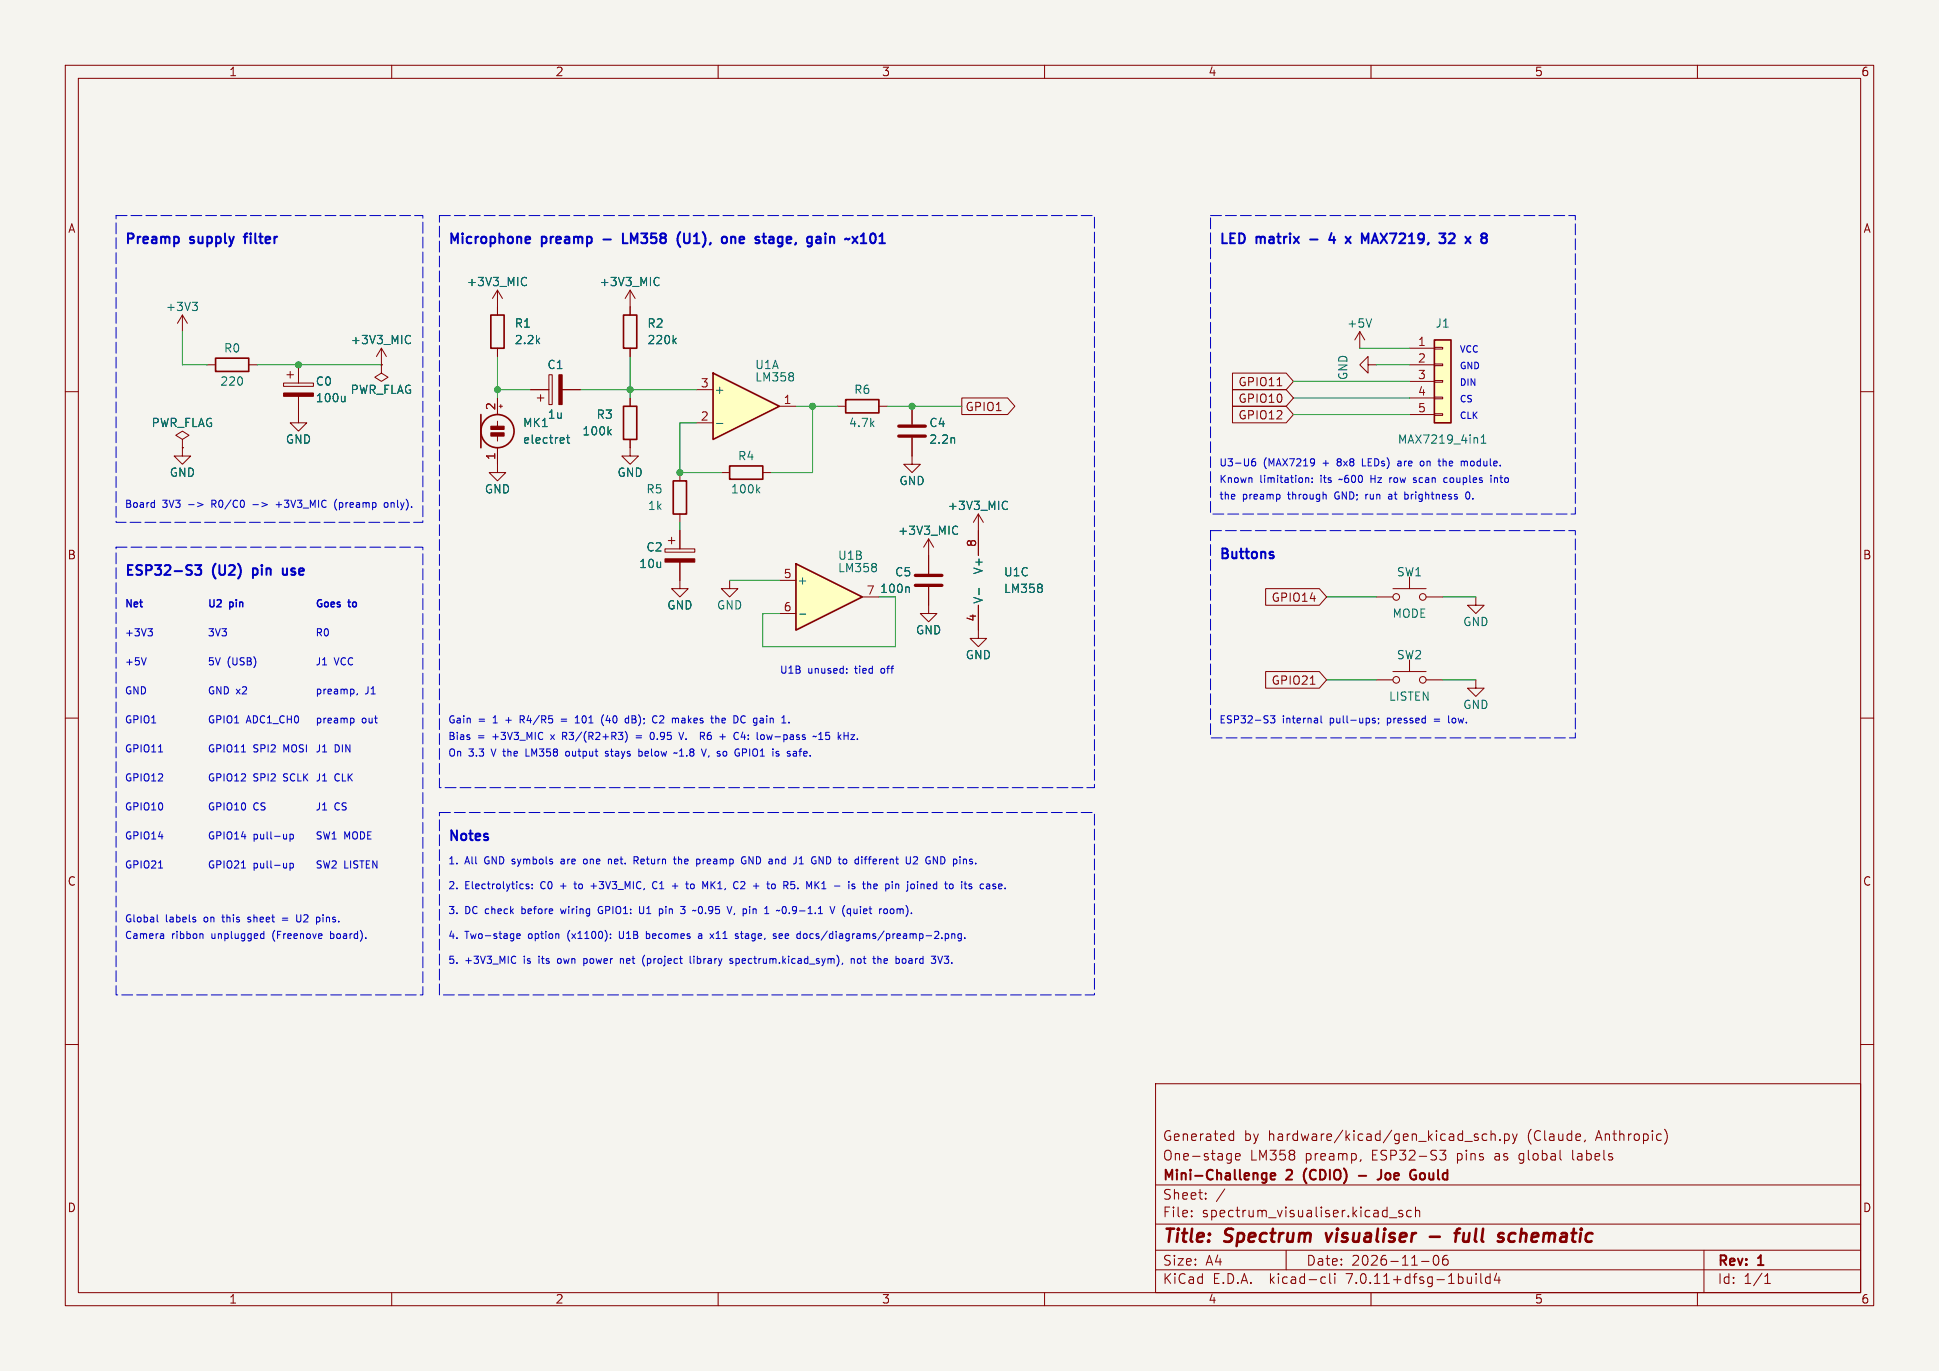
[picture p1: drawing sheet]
(kicad_sch (version 20230121) (generator eeschema)
 (paper "A4")
 (title_block
  (title "Spectrum visualiser - full schematic")
  (date "2026-11-06")
  (rev "1")
  (company "Mini-Challenge 2 (CDIO) - Joe Gould")
  (comment 1 "One-stage LM358 preamp, ESP32-S3 pins as global labels")
  (comment 2 "Generated by hardware/kicad/gen_kicad_sch.py (Claude, Anthropic)"))
 (lib_symbols
  (symbol "power:+3V3" (power) (pin_names (offset 0)) (in_bom yes) (on_board yes)
   (property "Reference" "#PWR" (at 0 -3.81 0) (effects (font (size 1.27 1.27)) hide))
   (property "Value" "+3V3" (at 0 3.556 0) (effects (font (size 1.27 1.27))))
   (property "Footprint" "" (at 0 0 0) (effects (font (size 1.27 1.27)) hide))
   (property "Datasheet" "" (at 0 0 0) (effects (font (size 1.27 1.27)) hide))
   (symbol "+3V3_0_1"
    (polyline (pts (xy -0.762 1.27) (xy 0 2.54)) (stroke (width 0) (type default)) (fill (type none)))
    (polyline (pts (xy 0 0) (xy 0 2.54)) (stroke (width 0) (type default)) (fill (type none)))
    (polyline (pts (xy 0 2.54) (xy 0.762 1.27)) (stroke (width 0) (type default)) (fill (type none))))
   (symbol "+3V3_1_1"
    (pin power_in line (at 0 0 90) (length 0) hide (name "+3V3" (effects (font (size 1.27 1.27)))) (number "1" (effects (font (size 1.27 1.27)))))))
  (symbol "Device:R" (pin_numbers hide) (pin_names (offset 0)) (in_bom yes) (on_board yes)
   (property "Reference" "R" (at 2.032 0 90) (effects (font (size 1.27 1.27))))
   (property "Value" "R" (at 0 0 90) (effects (font (size 1.27 1.27))))
   (property "Footprint" "" (at -1.778 0 90) (effects (font (size 1.27 1.27)) hide))
   (property "Datasheet" "~" (at 0 0 0) (effects (font (size 1.27 1.27)) hide))
   (symbol "R_0_1"
    (rectangle (start -1.016 -2.54) (end 1.016 2.54) (stroke (width 0.254) (type default)) (fill (type none))))
   (symbol "R_1_1"
    (pin passive line (at 0 3.81 270) (length 1.27) (name "~" (effects (font (size 1.27 1.27)))) (number "1" (effects (font (size 1.27 1.27)))))
    (pin passive line (at 0 -3.81 90) (length 1.27) (name "~" (effects (font (size 1.27 1.27)))) (number "2" (effects (font (size 1.27 1.27)))))))
  (symbol "Device:C_Polarized" (pin_numbers hide) (pin_names (offset 0.254)) (in_bom yes) (on_board yes)
   (property "Reference" "C" (at 0.635 2.54 0) (effects (font (size 1.27 1.27)) (justify left)))
   (property "Value" "C_Polarized" (at 0.635 -2.54 0) (effects (font (size 1.27 1.27)) (justify left)))
   (property "Footprint" "" (at 0.9652 -3.81 0) (effects (font (size 1.27 1.27)) hide))
   (property "Datasheet" "~" (at 0 0 0) (effects (font (size 1.27 1.27)) hide))
   (symbol "C_Polarized_0_1"
    (rectangle (start -2.286 0.508) (end 2.286 1.016) (stroke (width 0) (type default)) (fill (type none)))
    (polyline (pts (xy -1.778 2.286) (xy -0.762 2.286)) (stroke (width 0) (type default)) (fill (type none)))
    (polyline (pts (xy -1.27 2.794) (xy -1.27 1.778)) (stroke (width 0) (type default)) (fill (type none)))
    (rectangle (start 2.286 -0.508) (end -2.286 -1.016) (stroke (width 0) (type default)) (fill (type outline))))
   (symbol "C_Polarized_1_1"
    (pin passive line (at 0 3.81 270) (length 2.794) (name "~" (effects (font (size 1.27 1.27)))) (number "1" (effects (font (size 1.27 1.27)))))
    (pin passive line (at 0 -3.81 90) (length 2.794) (name "~" (effects (font (size 1.27 1.27)))) (number "2" (effects (font (size 1.27 1.27)))))))
  (symbol "spectrum:+3V3_MIC" (power) (pin_names (offset 0)) (in_bom yes) (on_board yes)
   (property "Reference" "#PWR" (at 0 -3.81 0) (effects (font (size 1.27 1.27)) hide))
   (property "Value" "+3V3_MIC" (at 0 3.556 0) (effects (font (size 1.27 1.27))))
   (property "Footprint" "" (at 0 0 0) (effects (font (size 1.27 1.27)) hide))
   (property "Datasheet" "" (at 0 0 0) (effects (font (size 1.27 1.27)) hide))
   (symbol "+3V3_MIC_0_1"
    (polyline (pts (xy -0.762 1.27) (xy 0 2.54)) (stroke (width 0) (type default)) (fill (type none)))
    (polyline (pts (xy 0 0) (xy 0 2.54)) (stroke (width 0) (type default)) (fill (type none)))
    (polyline (pts (xy 0 2.54) (xy 0.762 1.27)) (stroke (width 0) (type default)) (fill (type none))))
   (symbol "+3V3_MIC_1_1"
    (pin power_in line (at 0 0 90) (length 0) hide (name "+3V3_MIC" (effects (font (size 1.27 1.27)))) (number "1" (effects (font (size 1.27 1.27)))))))
  (symbol "power:PWR_FLAG" (power) (pin_numbers hide) (pin_names (offset 0) hide) (in_bom yes) (on_board yes)
   (property "Reference" "#FLG" (at 0 1.905 0) (effects (font (size 1.27 1.27)) hide))
   (property "Value" "PWR_FLAG" (at 0 3.81 0) (effects (font (size 1.27 1.27))))
   (property "Footprint" "" (at 0 0 0) (effects (font (size 1.27 1.27)) hide))
   (property "Datasheet" "~" (at 0 0 0) (effects (font (size 1.27 1.27)) hide))
   (symbol "PWR_FLAG_0_0"
    (pin power_out line (at 0 0 90) (length 0) (name "pwr" (effects (font (size 1.27 1.27)))) (number "1" (effects (font (size 1.27 1.27))))))
   (symbol "PWR_FLAG_0_1"
    (polyline (pts (xy 0 0) (xy 0 1.27) (xy -1.016 1.905) (xy 0 2.54) (xy 1.016 1.905) (xy 0 1.27)) (stroke (width 0) (type default)) (fill (type none)))))
  (symbol "power:GND" (power) (pin_names (offset 0)) (in_bom yes) (on_board yes)
   (property "Reference" "#PWR" (at 0 -6.35 0) (effects (font (size 1.27 1.27)) hide))
   (property "Value" "GND" (at 0 -3.81 0) (effects (font (size 1.27 1.27))))
   (property "Footprint" "" (at 0 0 0) (effects (font (size 1.27 1.27)) hide))
   (property "Datasheet" "" (at 0 0 0) (effects (font (size 1.27 1.27)) hide))
   (symbol "GND_0_1"
    (polyline (pts (xy 0 0) (xy 0 -1.27) (xy 1.27 -1.27) (xy 0 -2.54) (xy -1.27 -1.27) (xy 0 -1.27)) (stroke (width 0) (type default)) (fill (type none))))
   (symbol "GND_1_1"
    (pin power_in line (at 0 0 270) (length 0) hide (name "GND" (effects (font (size 1.27 1.27)))) (number "1" (effects (font (size 1.27 1.27)))))))
  (symbol "Device:Microphone_Condenser" (pin_names (offset 0.0254) hide) (in_bom yes) (on_board yes)
   (property "Reference" "MK" (at -3.302 1.27 0) (effects (font (size 1.27 1.27)) (justify right)))
   (property "Value" "Microphone_Condenser" (at -3.302 -0.635 0) (effects (font (size 1.27 1.27)) (justify right)))
   (property "Footprint" "" (at 0 2.54 90) (effects (font (size 1.27 1.27)) hide))
   (property "Datasheet" "~" (at 0 2.54 90) (effects (font (size 1.27 1.27)) hide))
   (symbol "Microphone_Condenser_0_1"
    (polyline (pts (xy -2.54 2.54) (xy -2.54 -2.54)) (stroke (width 0.254) (type default)) (fill (type none)))
    (polyline (pts (xy 0 -0.762) (xy 0 -1.524)) (stroke (width 0) (type default)) (fill (type none)))
    (polyline (pts (xy 0 0.762) (xy 0 1.524)) (stroke (width 0) (type default)) (fill (type none)))
    (polyline (pts (xy 0.254 3.81) (xy 0.762 3.81)) (stroke (width 0) (type default)) (fill (type none)))
    (polyline (pts (xy 0.508 4.064) (xy 0.508 3.556)) (stroke (width 0) (type default)) (fill (type none)))
    (circle (center 0 0) (radius 2.54) (stroke (width 0.254) (type default)) (fill (type none)))
    (rectangle (start 1.016 -0.254) (end -1.016 -0.762) (stroke (width 0) (type default)) (fill (type outline)))
    (rectangle (start 1.016 0.762) (end -1.016 0.254) (stroke (width 0) (type default)) (fill (type outline))))
   (symbol "Microphone_Condenser_1_1"
    (pin passive line (at 0 -5.08 90) (length 2.54) (name "-" (effects (font (size 1.27 1.27)))) (number "1" (effects (font (size 1.27 1.27)))))
    (pin passive line (at 0 5.08 270) (length 2.54) (name "+" (effects (font (size 1.27 1.27)))) (number "2" (effects (font (size 1.27 1.27)))))))
  (symbol "Amplifier_Operational:LM358" (pin_names (offset 0.127)) (in_bom yes) (on_board yes)
   (property "Reference" "U" (at 0 5.08 0) (effects (font (size 1.27 1.27)) (justify left)))
   (property "Value" "LM358" (at 0 -5.08 0) (effects (font (size 1.27 1.27)) (justify left)))
   (property "Footprint" "" (at 0 0 0) (effects (font (size 1.27 1.27)) hide))
   (property "Datasheet" "http://www.ti.com/lit/ds/symlink/lm2904-n.pdf" (at 0 0 0) (effects (font (size 1.27 1.27)) hide))
   (symbol "LM358_1_1"
    (polyline (pts (xy -5.08 5.08) (xy 5.08 0) (xy -5.08 -5.08) (xy -5.08 5.08)) (stroke (width 0.254) (type default)) (fill (type background)))
    (pin output line (at 7.62 0 180) (length 2.54) (name "~" (effects (font (size 1.27 1.27)))) (number "1" (effects (font (size 1.27 1.27)))))
    (pin input line (at -7.62 -2.54 0) (length 2.54) (name "-" (effects (font (size 1.27 1.27)))) (number "2" (effects (font (size 1.27 1.27)))))
    (pin input line (at -7.62 2.54 0) (length 2.54) (name "+" (effects (font (size 1.27 1.27)))) (number "3" (effects (font (size 1.27 1.27))))))
   (symbol "LM358_2_1"
    (polyline (pts (xy -5.08 5.08) (xy 5.08 0) (xy -5.08 -5.08) (xy -5.08 5.08)) (stroke (width 0.254) (type default)) (fill (type background)))
    (pin input line (at -7.62 2.54 0) (length 2.54) (name "+" (effects (font (size 1.27 1.27)))) (number "5" (effects (font (size 1.27 1.27)))))
    (pin input line (at -7.62 -2.54 0) (length 2.54) (name "-" (effects (font (size 1.27 1.27)))) (number "6" (effects (font (size 1.27 1.27)))))
    (pin output line (at 7.62 0 180) (length 2.54) (name "~" (effects (font (size 1.27 1.27)))) (number "7" (effects (font (size 1.27 1.27))))))
   (symbol "LM358_3_1"
    (pin power_in line (at -2.54 -7.62 90) (length 3.81) (name "V-" (effects (font (size 1.27 1.27)))) (number "4" (effects (font (size 1.27 1.27)))))
    (pin power_in line (at -2.54 7.62 270) (length 3.81) (name "V+" (effects (font (size 1.27 1.27)))) (number "8" (effects (font (size 1.27 1.27)))))))
  (symbol "Device:C" (pin_numbers hide) (pin_names (offset 0.254)) (in_bom yes) (on_board yes)
   (property "Reference" "C" (at 0.635 2.54 0) (effects (font (size 1.27 1.27)) (justify left)))
   (property "Value" "C" (at 0.635 -2.54 0) (effects (font (size 1.27 1.27)) (justify left)))
   (property "Footprint" "" (at 0.9652 -3.81 0) (effects (font (size 1.27 1.27)) hide))
   (property "Datasheet" "~" (at 0 0 0) (effects (font (size 1.27 1.27)) hide))
   (symbol "C_0_1"
    (polyline (pts (xy -2.032 -0.762) (xy 2.032 -0.762)) (stroke (width 0.508) (type default)) (fill (type none)))
    (polyline (pts (xy -2.032 0.762) (xy 2.032 0.762)) (stroke (width 0.508) (type default)) (fill (type none))))
   (symbol "C_1_1"
    (pin passive line (at 0 3.81 270) (length 2.794) (name "~" (effects (font (size 1.27 1.27)))) (number "1" (effects (font (size 1.27 1.27)))))
    (pin passive line (at 0 -3.81 90) (length 2.794) (name "~" (effects (font (size 1.27 1.27)))) (number "2" (effects (font (size 1.27 1.27)))))))
  (symbol "Connector_Generic:Conn_01x05" (pin_names (offset 1.016) hide) (in_bom yes) (on_board yes)
   (property "Reference" "J" (at 0 7.62 0) (effects (font (size 1.27 1.27))))
   (property "Value" "Conn_01x05" (at 0 -7.62 0) (effects (font (size 1.27 1.27))))
   (property "Footprint" "" (at 0 0 0) (effects (font (size 1.27 1.27)) hide))
   (property "Datasheet" "~" (at 0 0 0) (effects (font (size 1.27 1.27)) hide))
   (symbol "Conn_01x05_1_1"
    (rectangle (start -1.27 -4.953) (end 0 -5.207) (stroke (width 0.1524) (type default)) (fill (type none)))
    (rectangle (start -1.27 -2.413) (end 0 -2.667) (stroke (width 0.1524) (type default)) (fill (type none)))
    (rectangle (start -1.27 0.127) (end 0 -0.127) (stroke (width 0.1524) (type default)) (fill (type none)))
    (rectangle (start -1.27 2.667) (end 0 2.413) (stroke (width 0.1524) (type default)) (fill (type none)))
    (rectangle (start -1.27 5.207) (end 0 4.953) (stroke (width 0.1524) (type default)) (fill (type none)))
    (rectangle (start -1.27 6.35) (end 1.27 -6.35) (stroke (width 0.254) (type default)) (fill (type background)))
    (pin passive line (at -5.08 5.08 0) (length 3.81) (name "Pin_1" (effects (font (size 1.27 1.27)))) (number "1" (effects (font (size 1.27 1.27)))))
    (pin passive line (at -5.08 2.54 0) (length 3.81) (name "Pin_2" (effects (font (size 1.27 1.27)))) (number "2" (effects (font (size 1.27 1.27)))))
    (pin passive line (at -5.08 0 0) (length 3.81) (name "Pin_3" (effects (font (size 1.27 1.27)))) (number "3" (effects (font (size 1.27 1.27)))))
    (pin passive line (at -5.08 -2.54 0) (length 3.81) (name "Pin_4" (effects (font (size 1.27 1.27)))) (number "4" (effects (font (size 1.27 1.27)))))
    (pin passive line (at -5.08 -5.08 0) (length 3.81) (name "Pin_5" (effects (font (size 1.27 1.27)))) (number "5" (effects (font (size 1.27 1.27)))))))
  (symbol "power:+5V" (power) (pin_names (offset 0)) (in_bom yes) (on_board yes)
   (property "Reference" "#PWR" (at 0 -3.81 0) (effects (font (size 1.27 1.27)) hide))
   (property "Value" "+5V" (at 0 3.556 0) (effects (font (size 1.27 1.27))))
   (property "Footprint" "" (at 0 0 0) (effects (font (size 1.27 1.27)) hide))
   (property "Datasheet" "" (at 0 0 0) (effects (font (size 1.27 1.27)) hide))
   (symbol "+5V_0_1"
    (polyline (pts (xy -0.762 1.27) (xy 0 2.54)) (stroke (width 0) (type default)) (fill (type none)))
    (polyline (pts (xy 0 0) (xy 0 2.54)) (stroke (width 0) (type default)) (fill (type none)))
    (polyline (pts (xy 0 2.54) (xy 0.762 1.27)) (stroke (width 0) (type default)) (fill (type none))))
   (symbol "+5V_1_1"
    (pin power_in line (at 0 0 90) (length 0) hide (name "+5V" (effects (font (size 1.27 1.27)))) (number "1" (effects (font (size 1.27 1.27)))))))
  (symbol "Switch:SW_Push" (pin_numbers hide) (pin_names (offset 1.016) hide) (in_bom yes) (on_board yes)
   (property "Reference" "SW" (at 1.27 2.54 0) (effects (font (size 1.27 1.27)) (justify left)))
   (property "Value" "SW_Push" (at 0 -1.524 0) (effects (font (size 1.27 1.27))))
   (property "Footprint" "" (at 0 5.08 0) (effects (font (size 1.27 1.27)) hide))
   (property "Datasheet" "~" (at 0 5.08 0) (effects (font (size 1.27 1.27)) hide))
   (symbol "SW_Push_0_1"
    (circle (center -2.032 0) (radius 0.508) (stroke (width 0) (type default)) (fill (type none)))
    (polyline (pts (xy 0 1.27) (xy 0 3.048)) (stroke (width 0) (type default)) (fill (type none)))
    (polyline (pts (xy 2.54 1.27) (xy -2.54 1.27)) (stroke (width 0) (type default)) (fill (type none)))
    (circle (center 2.032 0) (radius 0.508) (stroke (width 0) (type default)) (fill (type none)))
    (pin passive line (at -5.08 0 0) (length 2.54) (name "1" (effects (font (size 1.27 1.27)))) (number "1" (effects (font (size 1.27 1.27)))))
    (pin passive line (at 5.08 0 180) (length 2.54) (name "2" (effects (font (size 1.27 1.27)))) (number "2" (effects (font (size 1.27 1.27))))))))
 (junction (at 45.72 55.88) (diameter 0) (color 0 0 0 0))
 (junction (at 76.2 59.69) (diameter 0) (color 0 0 0 0))
 (junction (at 96.52 59.69) (diameter 0) (color 0 0 0 0))
 (junction (at 104.14 72.39) (diameter 0) (color 0 0 0 0))
 (junction (at 124.46 62.23) (diameter 0) (color 0 0 0 0))
 (junction (at 139.7 62.23) (diameter 0) (color 0 0 0 0))
 (wire (pts (xy 27.94 50.8) (xy 27.94 55.88)) (stroke (width 0) (type default)))
 (wire (pts (xy 27.94 55.88) (xy 31.75 55.88)) (stroke (width 0) (type default)))
 (wire (pts (xy 39.37 55.88) (xy 45.72 55.88)) (stroke (width 0) (type default)))
 (wire (pts (xy 45.72 55.88) (xy 58.42 55.88)) (stroke (width 0) (type default)))
 (wire (pts (xy 76.2 54.61) (xy 76.2 59.69)) (stroke (width 0) (type default)))
 (wire (pts (xy 76.2 59.69) (xy 76.2 60.96)) (stroke (width 0) (type default)))
 (wire (pts (xy 76.2 59.69) (xy 81.28 59.69)) (stroke (width 0) (type default)))
 (wire (pts (xy 96.52 54.61) (xy 96.52 59.69)) (stroke (width 0) (type default)))
 (wire (pts (xy 96.52 59.69) (xy 96.52 60.96)) (stroke (width 0) (type default)))
 (wire (pts (xy 88.9 59.69) (xy 96.52 59.69)) (stroke (width 0) (type default)))
 (wire (pts (xy 96.52 59.69) (xy 106.68 59.69)) (stroke (width 0) (type default)))
 (wire (pts (xy 106.68 64.77) (xy 104.14 64.77)) (stroke (width 0) (type default)))
 (wire (pts (xy 104.14 64.77) (xy 104.14 72.39)) (stroke (width 0) (type default)))
 (wire (pts (xy 104.14 72.39) (xy 110.49 72.39)) (stroke (width 0) (type default)))
 (wire (pts (xy 118.11 72.39) (xy 124.46 72.39)) (stroke (width 0) (type default)))
 (wire (pts (xy 124.46 72.39) (xy 124.46 62.23)) (stroke (width 0) (type default)))
 (wire (pts (xy 121.92 62.23) (xy 124.46 62.23)) (stroke (width 0) (type default)))
 (wire (pts (xy 104.14 80.01) (xy 104.14 81.28)) (stroke (width 0) (type default)))
 (wire (pts (xy 124.46 62.23) (xy 128.27 62.23)) (stroke (width 0) (type default)))
 (wire (pts (xy 135.89 62.23) (xy 139.7 62.23)) (stroke (width 0) (type default)))
 (wire (pts (xy 139.7 62.23) (xy 147.32 62.23)) (stroke (width 0) (type default)))
 (wire (pts (xy 119.38 88.9) (xy 111.76 88.9)) (stroke (width 0) (type default)))
 (wire (pts (xy 119.38 93.98) (xy 116.84 93.98)) (stroke (width 0) (type default)))
 (wire (pts (xy 116.84 93.98) (xy 116.84 99.06)) (stroke (width 0) (type default)))
 (wire (pts (xy 116.84 99.06) (xy 137.16 99.06)) (stroke (width 0) (type default)))
 (wire (pts (xy 137.16 99.06) (xy 137.16 91.44)) (stroke (width 0) (type default)))
 (wire (pts (xy 137.16 91.44) (xy 134.62 91.44)) (stroke (width 0) (type default)))
 (wire (pts (xy 215.9 53.34) (xy 208.28 53.34)) (stroke (width 0) (type default)))
 (wire (pts (xy 215.9 55.88) (xy 210.82 55.88)) (stroke (width 0) (type default)))
 (wire (pts (xy 215.9 58.42) (xy 198.12 58.42)) (stroke (width 0) (type default)))
 (wire (pts (xy 215.9 60.96) (xy 198.12 60.96)) (stroke (width 0) (type default)))
 (wire (pts (xy 215.9 63.5) (xy 198.12 63.5)) (stroke (width 0) (type default)))
 (wire (pts (xy 203.2 91.44) (xy 210.82 91.44)) (stroke (width 0) (type default)))
 (wire (pts (xy 220.98 91.44) (xy 226.06 91.44)) (stroke (width 0) (type default)))
 (wire (pts (xy 203.2 104.14) (xy 210.82 104.14)) (stroke (width 0) (type default)))
 (wire (pts (xy 220.98 104.14) (xy 226.06 104.14)) (stroke (width 0) (type default)))
 (rectangle (start 17.78 33.02) (end 64.77 80.01) (stroke (width 0) (type dash)) (fill (type none)))
 (rectangle (start 67.31 33.02) (end 167.64 120.65) (stroke (width 0) (type dash)) (fill (type none)))
 (rectangle (start 185.42 33.02) (end 241.3 78.74) (stroke (width 0) (type dash)) (fill (type none)))
 (rectangle (start 185.42 81.28) (end 241.3 113.03) (stroke (width 0) (type dash)) (fill (type none)))
 (rectangle (start 17.78 83.82) (end 64.77 152.4) (stroke (width 0) (type dash)) (fill (type none)))
 (rectangle (start 67.31 124.46) (end 167.64 152.4) (stroke (width 0) (type dash)) (fill (type none)))
 (text "VCC" (at 223.52 53.74 0) (effects (font (size 1.0 1.0)) (justify left)))
 (text "GND" (at 223.52 56.28 0) (effects (font (size 1.0 1.0)) (justify left)))
 (text "DIN" (at 223.52 58.82 0) (effects (font (size 1.0 1.0)) (justify left)))
 (text "CS" (at 223.52 61.36 0) (effects (font (size 1.0 1.0)) (justify left)))
 (text "CLK" (at 223.52 63.9 0) (effects (font (size 1.0 1.0)) (justify left)))
 (text "Preamp supply filter" (at 19.05 36.83 0) (effects (font (size 1.5 1.5) bold) (justify left)))
 (text "Board 3V3 -> R0/C0 -> +3V3_MIC (preamp only)." (at 19.05 77.47 0) (effects (font (size 1.1 1.1)) (justify left)))
 (text "Microphone preamp - LM358 (U1), one stage, gain ~x101" (at 68.58 36.83 0) (effects (font (size 1.5 1.5) bold) (justify left)))
 (text "Gain = 1 + R4/R5 = 101 (40 dB); C2 makes the DC gain 1." (at 68.58 110.49 0) (effects (font (size 1.1 1.1)) (justify left)))
 (text "Bias = +3V3_MIC x R3/(R2+R3) = 0.95 V.  R6 + C4: low-pass ~15 kHz." (at 68.58 113.03 0) (effects (font (size 1.1 1.1)) (justify left)))
 (text "On 3.3 V the LM358 output stays below ~1.8 V, so GPIO1 is safe." (at 68.58 115.57 0) (effects (font (size 1.1 1.1)) (justify left)))
 (text "U1B unused: tied off" (at 119.38 102.87 0) (effects (font (size 1.1 1.1)) (justify left)))
 (text "LED matrix - 4 x MAX7219, 32 x 8" (at 186.69 36.83 0) (effects (font (size 1.5 1.5) bold) (justify left)))
 (text "U3-U6 (MAX7219 + 8x8 LEDs) are on the module." (at 186.69 71.12 0) (effects (font (size 1.1 1.1)) (justify left)))
 (text "Known limitation: its ~600 Hz row scan couples into" (at 186.69 73.66 0) (effects (font (size 1.1 1.1)) (justify left)))
 (text "the preamp through GND; run at brightness 0." (at 186.69 76.2 0) (effects (font (size 1.1 1.1)) (justify left)))
 (text "Buttons" (at 186.69 85.09 0) (effects (font (size 1.5 1.5) bold) (justify left)))
 (text "ESP32-S3 internal pull-ups; pressed = low." (at 186.69 110.49 0) (effects (font (size 1.1 1.1)) (justify left)))
 (text "ESP32-S3 (U2) pin use" (at 19.05 87.63 0) (effects (font (size 1.5 1.5) bold) (justify left)))
 (text "Net" (at 19.05 92.71 0) (effects (font (size 1.1 1.1) bold) (justify left)))
 (text "U2 pin" (at 31.75 92.71 0) (effects (font (size 1.1 1.1) bold) (justify left)))
 (text "Goes to" (at 48.26 92.71 0) (effects (font (size 1.1 1.1) bold) (justify left)))
 (text "+3V3" (at 19.05 97.155 0) (effects (font (size 1.1 1.1)) (justify left)))
 (text "3V3" (at 31.75 97.155 0) (effects (font (size 1.1 1.1)) (justify left)))
 (text "R0" (at 48.26 97.155 0) (effects (font (size 1.1 1.1)) (justify left)))
 (text "+5V" (at 19.05 101.6 0) (effects (font (size 1.1 1.1)) (justify left)))
 (text "5V (USB)" (at 31.75 101.6 0) (effects (font (size 1.1 1.1)) (justify left)))
 (text "J1 VCC" (at 48.26 101.6 0) (effects (font (size 1.1 1.1)) (justify left)))
 (text "GND" (at 19.05 106.04499999999999 0) (effects (font (size 1.1 1.1)) (justify left)))
 (text "GND x2" (at 31.75 106.04499999999999 0) (effects (font (size 1.1 1.1)) (justify left)))
 (text "preamp, J1" (at 48.26 106.04499999999999 0) (effects (font (size 1.1 1.1)) (justify left)))
 (text "GPIO1" (at 19.05 110.49 0) (effects (font (size 1.1 1.1)) (justify left)))
 (text "GPIO1 ADC1_CH0" (at 31.75 110.49 0) (effects (font (size 1.1 1.1)) (justify left)))
 (text "preamp out" (at 48.26 110.49 0) (effects (font (size 1.1 1.1)) (justify left)))
 (text "GPIO11" (at 19.05 114.935 0) (effects (font (size 1.1 1.1)) (justify left)))
 (text "GPIO11 SPI2 MOSI" (at 31.75 114.935 0) (effects (font (size 1.1 1.1)) (justify left)))
 (text "J1 DIN" (at 48.26 114.935 0) (effects (font (size 1.1 1.1)) (justify left)))
 (text "GPIO12" (at 19.05 119.38 0) (effects (font (size 1.1 1.1)) (justify left)))
 (text "GPIO12 SPI2 SCLK" (at 31.75 119.38 0) (effects (font (size 1.1 1.1)) (justify left)))
 (text "J1 CLK" (at 48.26 119.38 0) (effects (font (size 1.1 1.1)) (justify left)))
 (text "GPIO10" (at 19.05 123.82499999999999 0) (effects (font (size 1.1 1.1)) (justify left)))
 (text "GPIO10 CS" (at 31.75 123.82499999999999 0) (effects (font (size 1.1 1.1)) (justify left)))
 (text "J1 CS" (at 48.26 123.82499999999999 0) (effects (font (size 1.1 1.1)) (justify left)))
 (text "GPIO14" (at 19.05 128.26999999999998 0) (effects (font (size 1.1 1.1)) (justify left)))
 (text "GPIO14 pull-up" (at 31.75 128.26999999999998 0) (effects (font (size 1.1 1.1)) (justify left)))
 (text "SW1 MODE" (at 48.26 128.26999999999998 0) (effects (font (size 1.1 1.1)) (justify left)))
 (text "GPIO21" (at 19.05 132.715 0) (effects (font (size 1.1 1.1)) (justify left)))
 (text "GPIO21 pull-up" (at 31.75 132.715 0) (effects (font (size 1.1 1.1)) (justify left)))
 (text "SW2 LISTEN" (at 48.26 132.715 0) (effects (font (size 1.1 1.1)) (justify left)))
 (text "Global labels on this sheet = U2 pins." (at 19.05 140.97 0) (effects (font (size 1.1 1.1)) (justify left)))
 (text "Camera ribbon unplugged (Freenove board)." (at 19.05 143.51 0) (effects (font (size 1.1 1.1)) (justify left)))
 (text "Notes" (at 68.58 128.27 0) (effects (font (size 1.5 1.5) bold) (justify left)))
 (text "1. All GND symbols are one net. Return the preamp GND and J1 GND to different U2 GND pins." (at 68.58 132.08 0) (effects (font (size 1.1 1.1)) (justify left)))
 (text "2. Electrolytics: C0 + to +3V3_MIC, C1 + to MK1, C2 + to R5. MK1 - is the pin joined to its case." (at 68.58 135.89000000000001 0) (effects (font (size 1.1 1.1)) (justify left)))
 (text "3. DC check before wiring GPIO1: U1 pin 3 ~0.95 V, pin 1 ~0.9-1.1 V (quiet room)." (at 68.58 139.70000000000002 0) (effects (font (size 1.1 1.1)) (justify left)))
 (text "4. Two-stage option (x1100): U1B becomes a x11 stage, see docs/diagrams/preamp-2.png." (at 68.58 143.51000000000002 0) (effects (font (size 1.1 1.1)) (justify left)))
 (text "5. +3V3_MIC is its own power net (project library spectrum.kicad_sym), not the board 3V3." (at 68.58 147.32000000000002 0) (effects (font (size 1.1 1.1)) (justify left)))
 (global_label "GPIO1" (shape output) (at 147.32 62.23 0) (fields_autoplaced) (effects (font (size 1.27 1.27)) (justify left))
  (property "Intersheetrefs" "${INTERSHEET_REFS}" (at 147.32 62.23 0) (effects (font (size 1.27 1.27)) (justify left) hide)))
 (global_label "GPIO11" (shape input) (at 198.12 58.42 180) (fields_autoplaced) (effects (font (size 1.27 1.27)) (justify right))
  (property "Intersheetrefs" "${INTERSHEET_REFS}" (at 198.12 58.42 0) (effects (font (size 1.27 1.27)) (justify right) hide)))
 (global_label "GPIO10" (shape input) (at 198.12 60.96 180) (fields_autoplaced) (effects (font (size 1.27 1.27)) (justify right))
  (property "Intersheetrefs" "${INTERSHEET_REFS}" (at 198.12 60.96 0) (effects (font (size 1.27 1.27)) (justify right) hide)))
 (global_label "GPIO12" (shape input) (at 198.12 63.5 180) (fields_autoplaced) (effects (font (size 1.27 1.27)) (justify right))
  (property "Intersheetrefs" "${INTERSHEET_REFS}" (at 198.12 63.5 0) (effects (font (size 1.27 1.27)) (justify right) hide)))
 (global_label "GPIO14" (shape input) (at 203.2 91.44 180) (fields_autoplaced) (effects (font (size 1.27 1.27)) (justify right))
  (property "Intersheetrefs" "${INTERSHEET_REFS}" (at 203.2 91.44 0) (effects (font (size 1.27 1.27)) (justify right) hide)))
 (global_label "GPIO21" (shape input) (at 203.2 104.14 180) (fields_autoplaced) (effects (font (size 1.27 1.27)) (justify right))
  (property "Intersheetrefs" "${INTERSHEET_REFS}" (at 203.2 104.14 0) (effects (font (size 1.27 1.27)) (justify right) hide)))
 (symbol (lib_id "power:+3V3") (at 27.94 50.8 0) (unit 1) (in_bom no) (on_board no) (dnp no)
  (property "Reference" "#PWR01" (at 27.94 57.15 0) (effects (font (size 1.27 1.27)) hide))
  (property "Value" "+3V3" (at 27.94 46.99 0) (effects (font (size 1.27 1.27))))
  (property "Footprint" "" (at 27.94 50.8 0) (effects (font (size 1.27 1.27)) hide))
  (property "Datasheet" "~" (at 27.94 50.8 0) (effects (font (size 1.27 1.27)) hide)) (pin "1"))
 (symbol (lib_id "Device:R") (at 35.56 55.88 90) (unit 1) (in_bom yes) (on_board yes) (dnp no)
  (property "Reference" "R0" (at 35.56 53.34 90) (effects (font (size 1.27 1.27))))
  (property "Value" "220" (at 35.56 58.42 90) (effects (font (size 1.27 1.27))))
  (property "Footprint" "" (at 35.56 55.88 0) (effects (font (size 1.27 1.27)) hide))
  (property "Datasheet" "~" (at 35.56 55.88 0) (effects (font (size 1.27 1.27)) hide)) (pin "1") (pin "2"))
 (symbol (lib_id "Device:C_Polarized") (at 45.72 59.69 0) (unit 1) (in_bom yes) (on_board yes) (dnp no)
  (property "Reference" "C0" (at 48.26 58.42 0) (effects (font (size 1.27 1.27)) (justify left)))
  (property "Value" "100u" (at 48.26 60.96 0) (effects (font (size 1.27 1.27)) (justify left)))
  (property "Footprint" "" (at 45.72 59.69 0) (effects (font (size 1.27 1.27)) hide))
  (property "Datasheet" "~" (at 45.72 59.69 0) (effects (font (size 1.27 1.27)) hide)) (pin "1") (pin "2"))
 (symbol (lib_id "spectrum:+3V3_MIC") (at 58.42 55.88 0) (unit 1) (in_bom no) (on_board no) (dnp no)
  (property "Reference" "#PWR02" (at 58.42 62.23 0) (effects (font (size 1.27 1.27)) hide))
  (property "Value" "+3V3_MIC" (at 58.42 52.07 0) (effects (font (size 1.27 1.27))))
  (property "Footprint" "" (at 58.42 55.88 0) (effects (font (size 1.27 1.27)) hide))
  (property "Datasheet" "~" (at 58.42 55.88 0) (effects (font (size 1.27 1.27)) hide)) (pin "1"))
 (symbol (lib_id "power:PWR_FLAG") (at 58.42 55.88 180) (unit 1) (in_bom no) (on_board no) (dnp no)
  (property "Reference" "#FLG03" (at 58.42 62.23 0) (effects (font (size 1.27 1.27)) hide))
  (property "Value" "PWR_FLAG" (at 58.42 59.69 0) (effects (font (size 1.27 1.27))))
  (property "Footprint" "" (at 58.42 55.88 0) (effects (font (size 1.27 1.27)) hide))
  (property "Datasheet" "~" (at 58.42 55.88 0) (effects (font (size 1.27 1.27)) hide)) (pin "1"))
 (symbol (lib_id "power:GND") (at 45.72 63.5 0) (unit 1) (in_bom no) (on_board no) (dnp no)
  (property "Reference" "#PWR04" (at 45.72 69.85 0) (effects (font (size 1.27 1.27)) hide))
  (property "Value" "GND" (at 45.72 67.31 0) (effects (font (size 1.27 1.27))))
  (property "Footprint" "" (at 45.72 63.5 0) (effects (font (size 1.27 1.27)) hide))
  (property "Datasheet" "~" (at 45.72 63.5 0) (effects (font (size 1.27 1.27)) hide)) (pin "1"))
 (symbol (lib_id "power:GND") (at 27.94 68.58 0) (unit 1) (in_bom no) (on_board no) (dnp no)
  (property "Reference" "#PWR05" (at 27.94 74.93 0) (effects (font (size 1.27 1.27)) hide))
  (property "Value" "GND" (at 27.94 72.39 0) (effects (font (size 1.27 1.27))))
  (property "Footprint" "" (at 27.94 68.58 0) (effects (font (size 1.27 1.27)) hide))
  (property "Datasheet" "~" (at 27.94 68.58 0) (effects (font (size 1.27 1.27)) hide)) (pin "1"))
 (symbol (lib_id "power:PWR_FLAG") (at 27.94 68.58 0) (unit 1) (in_bom no) (on_board no) (dnp no)
  (property "Reference" "#FLG06" (at 27.94 74.93 0) (effects (font (size 1.27 1.27)) hide))
  (property "Value" "PWR_FLAG" (at 27.94 64.77 0) (effects (font (size 1.27 1.27))))
  (property "Footprint" "" (at 27.94 68.58 0) (effects (font (size 1.27 1.27)) hide))
  (property "Datasheet" "~" (at 27.94 68.58 0) (effects (font (size 1.27 1.27)) hide)) (pin "1"))
 (symbol (lib_id "Device:R") (at 76.2 50.8 0) (unit 1) (in_bom yes) (on_board yes) (dnp no)
  (property "Reference" "R1" (at 78.74 49.53 0) (effects (font (size 1.27 1.27)) (justify left)))
  (property "Value" "2.2k" (at 78.74 52.07 0) (effects (font (size 1.27 1.27)) (justify left)))
  (property "Footprint" "" (at 76.2 50.8 0) (effects (font (size 1.27 1.27)) hide))
  (property "Datasheet" "~" (at 76.2 50.8 0) (effects (font (size 1.27 1.27)) hide)) (pin "1") (pin "2"))
 (symbol (lib_id "spectrum:+3V3_MIC") (at 76.2 46.99 0) (unit 1) (in_bom no) (on_board no) (dnp no)
  (property "Reference" "#PWR07" (at 76.2 53.34 0) (effects (font (size 1.27 1.27)) hide))
  (property "Value" "+3V3_MIC" (at 76.2 43.18 0) (effects (font (size 1.27 1.27))))
  (property "Footprint" "" (at 76.2 46.99 0) (effects (font (size 1.27 1.27)) hide))
  (property "Datasheet" "~" (at 76.2 46.99 0) (effects (font (size 1.27 1.27)) hide)) (pin "1"))
 (symbol (lib_id "Device:Microphone_Condenser") (at 76.2 66.04 0) (unit 1) (in_bom yes) (on_board yes) (dnp no)
  (property "Reference" "MK1" (at 80.01 64.77 0) (effects (font (size 1.27 1.27)) (justify left)))
  (property "Value" "electret" (at 80.01 67.31 0) (effects (font (size 1.27 1.27)) (justify left)))
  (property "Footprint" "" (at 76.2 66.04 0) (effects (font (size 1.27 1.27)) hide))
  (property "Datasheet" "~" (at 76.2 66.04 0) (effects (font (size 1.27 1.27)) hide)) (pin "1") (pin "2"))
 (symbol (lib_id "power:GND") (at 76.2 71.12 0) (unit 1) (in_bom no) (on_board no) (dnp no)
  (property "Reference" "#PWR08" (at 76.2 77.47 0) (effects (font (size 1.27 1.27)) hide))
  (property "Value" "GND" (at 76.2 74.93 0) (effects (font (size 1.27 1.27))))
  (property "Footprint" "" (at 76.2 71.12 0) (effects (font (size 1.27 1.27)) hide))
  (property "Datasheet" "~" (at 76.2 71.12 0) (effects (font (size 1.27 1.27)) hide)) (pin "1"))
 (symbol (lib_id "Device:C_Polarized") (at 85.09 59.69 90) (unit 1) (in_bom yes) (on_board yes) (dnp no)
  (property "Reference" "C1" (at 85.09 55.88 90) (effects (font (size 1.27 1.27))))
  (property "Value" "1u" (at 85.09 63.5 90) (effects (font (size 1.27 1.27))))
  (property "Footprint" "" (at 85.09 59.69 0) (effects (font (size 1.27 1.27)) hide))
  (property "Datasheet" "~" (at 85.09 59.69 0) (effects (font (size 1.27 1.27)) hide)) (pin "1") (pin "2"))
 (symbol (lib_id "Device:R") (at 96.52 50.8 0) (unit 1) (in_bom yes) (on_board yes) (dnp no)
  (property "Reference" "R2" (at 99.06 49.53 0) (effects (font (size 1.27 1.27)) (justify left)))
  (property "Value" "220k" (at 99.06 52.07 0) (effects (font (size 1.27 1.27)) (justify left)))
  (property "Footprint" "" (at 96.52 50.8 0) (effects (font (size 1.27 1.27)) hide))
  (property "Datasheet" "~" (at 96.52 50.8 0) (effects (font (size 1.27 1.27)) hide)) (pin "1") (pin "2"))
 (symbol (lib_id "spectrum:+3V3_MIC") (at 96.52 46.99 0) (unit 1) (in_bom no) (on_board no) (dnp no)
  (property "Reference" "#PWR09" (at 96.52 53.34 0) (effects (font (size 1.27 1.27)) hide))
  (property "Value" "+3V3_MIC" (at 96.52 43.18 0) (effects (font (size 1.27 1.27))))
  (property "Footprint" "" (at 96.52 46.99 0) (effects (font (size 1.27 1.27)) hide))
  (property "Datasheet" "~" (at 96.52 46.99 0) (effects (font (size 1.27 1.27)) hide)) (pin "1"))
 (symbol (lib_id "Device:R") (at 96.52 64.77 0) (unit 1) (in_bom yes) (on_board yes) (dnp no)
  (property "Reference" "R3" (at 93.98 63.5 0) (effects (font (size 1.27 1.27)) (justify right)))
  (property "Value" "100k" (at 93.98 66.04 0) (effects (font (size 1.27 1.27)) (justify right)))
  (property "Footprint" "" (at 96.52 64.77 0) (effects (font (size 1.27 1.27)) hide))
  (property "Datasheet" "~" (at 96.52 64.77 0) (effects (font (size 1.27 1.27)) hide)) (pin "1") (pin "2"))
 (symbol (lib_id "power:GND") (at 96.52 68.58 0) (unit 1) (in_bom no) (on_board no) (dnp no)
  (property "Reference" "#PWR10" (at 96.52 74.93 0) (effects (font (size 1.27 1.27)) hide))
  (property "Value" "GND" (at 96.52 72.39 0) (effects (font (size 1.27 1.27))))
  (property "Footprint" "" (at 96.52 68.58 0) (effects (font (size 1.27 1.27)) hide))
  (property "Datasheet" "~" (at 96.52 68.58 0) (effects (font (size 1.27 1.27)) hide)) (pin "1"))
 (symbol (lib_id "Amplifier_Operational:LM358") (at 114.3 62.23 0) (unit 1) (in_bom yes) (on_board yes) (dnp no)
  (property "Reference" "U1" (at 115.57 55.88 0) (effects (font (size 1.27 1.27)) (justify left)))
  (property "Value" "LM358" (at 115.57 57.78 0) (effects (font (size 1.27 1.27)) (justify left)))
  (property "Footprint" "" (at 114.3 62.23 0) (effects (font (size 1.27 1.27)) hide))
  (property "Datasheet" "~" (at 114.3 62.23 0) (effects (font (size 1.27 1.27)) hide)) (pin "1") (pin "2") (pin "3"))
 (symbol (lib_id "Device:R") (at 104.14 76.2 0) (unit 1) (in_bom yes) (on_board yes) (dnp no)
  (property "Reference" "R5" (at 101.6 74.93 0) (effects (font (size 1.27 1.27)) (justify right)))
  (property "Value" "1k" (at 101.6 77.47 0) (effects (font (size 1.27 1.27)) (justify right)))
  (property "Footprint" "" (at 104.14 76.2 0) (effects (font (size 1.27 1.27)) hide))
  (property "Datasheet" "~" (at 104.14 76.2 0) (effects (font (size 1.27 1.27)) hide)) (pin "1") (pin "2"))
 (symbol (lib_id "Device:R") (at 114.3 72.39 90) (unit 1) (in_bom yes) (on_board yes) (dnp no)
  (property "Reference" "R4" (at 114.3 69.85 90) (effects (font (size 1.27 1.27))))
  (property "Value" "100k" (at 114.3 74.93 90) (effects (font (size 1.27 1.27))))
  (property "Footprint" "" (at 114.3 72.39 0) (effects (font (size 1.27 1.27)) hide))
  (property "Datasheet" "~" (at 114.3 72.39 0) (effects (font (size 1.27 1.27)) hide)) (pin "1") (pin "2"))
 (symbol (lib_id "Device:C_Polarized") (at 104.14 85.09 0) (unit 1) (in_bom yes) (on_board yes) (dnp no)
  (property "Reference" "C2" (at 101.6 83.82 0) (effects (font (size 1.27 1.27)) (justify right)))
  (property "Value" "10u" (at 101.6 86.36 0) (effects (font (size 1.27 1.27)) (justify right)))
  (property "Footprint" "" (at 104.14 85.09 0) (effects (font (size 1.27 1.27)) hide))
  (property "Datasheet" "~" (at 104.14 85.09 0) (effects (font (size 1.27 1.27)) hide)) (pin "1") (pin "2"))
 (symbol (lib_id "power:GND") (at 104.14 88.9 0) (unit 1) (in_bom no) (on_board no) (dnp no)
  (property "Reference" "#PWR11" (at 104.14 95.25 0) (effects (font (size 1.27 1.27)) hide))
  (property "Value" "GND" (at 104.14 92.71 0) (effects (font (size 1.27 1.27))))
  (property "Footprint" "" (at 104.14 88.9 0) (effects (font (size 1.27 1.27)) hide))
  (property "Datasheet" "~" (at 104.14 88.9 0) (effects (font (size 1.27 1.27)) hide)) (pin "1"))
 (symbol (lib_id "Device:R") (at 132.08 62.23 90) (unit 1) (in_bom yes) (on_board yes) (dnp no)
  (property "Reference" "R6" (at 132.08 59.69 90) (effects (font (size 1.27 1.27))))
  (property "Value" "4.7k" (at 132.08 64.77 90) (effects (font (size 1.27 1.27))))
  (property "Footprint" "" (at 132.08 62.23 0) (effects (font (size 1.27 1.27)) hide))
  (property "Datasheet" "~" (at 132.08 62.23 0) (effects (font (size 1.27 1.27)) hide)) (pin "1") (pin "2"))
 (symbol (lib_id "Device:C") (at 139.7 66.04 0) (unit 1) (in_bom yes) (on_board yes) (dnp no)
  (property "Reference" "C4" (at 142.24 64.77 0) (effects (font (size 1.27 1.27)) (justify left)))
  (property "Value" "2.2n" (at 142.24 67.31 0) (effects (font (size 1.27 1.27)) (justify left)))
  (property "Footprint" "" (at 139.7 66.04 0) (effects (font (size 1.27 1.27)) hide))
  (property "Datasheet" "~" (at 139.7 66.04 0) (effects (font (size 1.27 1.27)) hide)) (pin "1") (pin "2"))
 (symbol (lib_id "power:GND") (at 139.7 69.85 0) (unit 1) (in_bom no) (on_board no) (dnp no)
  (property "Reference" "#PWR12" (at 139.7 76.2 0) (effects (font (size 1.27 1.27)) hide))
  (property "Value" "GND" (at 139.7 73.66 0) (effects (font (size 1.27 1.27))))
  (property "Footprint" "" (at 139.7 69.85 0) (effects (font (size 1.27 1.27)) hide))
  (property "Datasheet" "~" (at 139.7 69.85 0) (effects (font (size 1.27 1.27)) hide)) (pin "1"))
 (symbol (lib_id "Amplifier_Operational:LM358") (at 127.0 91.44 0) (unit 2) (in_bom yes) (on_board yes) (dnp no)
  (property "Reference" "U1" (at 128.27 85.09 0) (effects (font (size 1.27 1.27)) (justify left)))
  (property "Value" "LM358" (at 128.27 87.0 0) (effects (font (size 1.27 1.27)) (justify left)))
  (property "Footprint" "" (at 127.0 91.44 0) (effects (font (size 1.27 1.27)) hide))
  (property "Datasheet" "~" (at 127.0 91.44 0) (effects (font (size 1.27 1.27)) hide)) (pin "5") (pin "6") (pin "7"))
 (symbol (lib_id "power:GND") (at 111.76 88.9 0) (unit 1) (in_bom no) (on_board no) (dnp no)
  (property "Reference" "#PWR13" (at 111.76 95.25 0) (effects (font (size 1.27 1.27)) hide))
  (property "Value" "GND" (at 111.76 92.71 0) (effects (font (size 1.27 1.27))))
  (property "Footprint" "" (at 111.76 88.9 0) (effects (font (size 1.27 1.27)) hide))
  (property "Datasheet" "~" (at 111.76 88.9 0) (effects (font (size 1.27 1.27)) hide)) (pin "1"))
 (symbol (lib_id "Amplifier_Operational:LM358") (at 152.4 88.9 0) (unit 3) (in_bom yes) (on_board yes) (dnp no)
  (property "Reference" "U1" (at 153.67 87.63 0) (effects (font (size 1.27 1.27)) (justify left)))
  (property "Value" "LM358" (at 153.67 90.17 0) (effects (font (size 1.27 1.27)) (justify left)))
  (property "Footprint" "" (at 152.4 88.9 0) (effects (font (size 1.27 1.27)) hide))
  (property "Datasheet" "~" (at 152.4 88.9 0) (effects (font (size 1.27 1.27)) hide)) (pin "4") (pin "8"))
 (symbol (lib_id "spectrum:+3V3_MIC") (at 149.86 81.28 0) (unit 1) (in_bom no) (on_board no) (dnp no)
  (property "Reference" "#PWR14" (at 149.86 87.63 0) (effects (font (size 1.27 1.27)) hide))
  (property "Value" "+3V3_MIC" (at 149.86 77.47 0) (effects (font (size 1.27 1.27))))
  (property "Footprint" "" (at 149.86 81.28 0) (effects (font (size 1.27 1.27)) hide))
  (property "Datasheet" "~" (at 149.86 81.28 0) (effects (font (size 1.27 1.27)) hide)) (pin "1"))
 (symbol (lib_id "power:GND") (at 149.86 96.52 0) (unit 1) (in_bom no) (on_board no) (dnp no)
  (property "Reference" "#PWR15" (at 149.86 102.87 0) (effects (font (size 1.27 1.27)) hide))
  (property "Value" "GND" (at 149.86 100.33 0) (effects (font (size 1.27 1.27))))
  (property "Footprint" "" (at 149.86 96.52 0) (effects (font (size 1.27 1.27)) hide))
  (property "Datasheet" "~" (at 149.86 96.52 0) (effects (font (size 1.27 1.27)) hide)) (pin "1"))
 (symbol (lib_id "Device:C") (at 142.24 88.9 0) (unit 1) (in_bom yes) (on_board yes) (dnp no)
  (property "Reference" "C5" (at 139.7 87.63 0) (effects (font (size 1.27 1.27)) (justify right)))
  (property "Value" "100n" (at 139.7 90.17 0) (effects (font (size 1.27 1.27)) (justify right)))
  (property "Footprint" "" (at 142.24 88.9 0) (effects (font (size 1.27 1.27)) hide))
  (property "Datasheet" "~" (at 142.24 88.9 0) (effects (font (size 1.27 1.27)) hide)) (pin "1") (pin "2"))
 (symbol (lib_id "spectrum:+3V3_MIC") (at 142.24 85.09 0) (unit 1) (in_bom no) (on_board no) (dnp no)
  (property "Reference" "#PWR16" (at 142.24 91.44 0) (effects (font (size 1.27 1.27)) hide))
  (property "Value" "+3V3_MIC" (at 142.24 81.28 0) (effects (font (size 1.27 1.27))))
  (property "Footprint" "" (at 142.24 85.09 0) (effects (font (size 1.27 1.27)) hide))
  (property "Datasheet" "~" (at 142.24 85.09 0) (effects (font (size 1.27 1.27)) hide)) (pin "1"))
 (symbol (lib_id "power:GND") (at 142.24 92.71 0) (unit 1) (in_bom no) (on_board no) (dnp no)
  (property "Reference" "#PWR17" (at 142.24 99.06 0) (effects (font (size 1.27 1.27)) hide))
  (property "Value" "GND" (at 142.24 96.52 0) (effects (font (size 1.27 1.27))))
  (property "Footprint" "" (at 142.24 92.71 0) (effects (font (size 1.27 1.27)) hide))
  (property "Datasheet" "~" (at 142.24 92.71 0) (effects (font (size 1.27 1.27)) hide)) (pin "1"))
 (symbol (lib_id "Connector_Generic:Conn_01x05") (at 220.98 58.42 0) (unit 1) (in_bom yes) (on_board yes) (dnp no)
  (property "Reference" "J1" (at 220.98 49.53 0) (effects (font (size 1.27 1.27))))
  (property "Value" "MAX7219_4in1" (at 220.98 67.31 0) (effects (font (size 1.27 1.27))))
  (property "Footprint" "" (at 220.98 58.42 0) (effects (font (size 1.27 1.27)) hide))
  (property "Datasheet" "~" (at 220.98 58.42 0) (effects (font (size 1.27 1.27)) hide)) (pin "1") (pin "2") (pin "3") (pin "4") (pin "5"))
 (symbol (lib_id "power:+5V") (at 208.28 53.34 0) (unit 1) (in_bom no) (on_board no) (dnp no)
  (property "Reference" "#PWR18" (at 208.28 59.69 0) (effects (font (size 1.27 1.27)) hide))
  (property "Value" "+5V" (at 208.28 49.53 0) (effects (font (size 1.27 1.27))))
  (property "Footprint" "" (at 208.28 53.34 0) (effects (font (size 1.27 1.27)) hide))
  (property "Datasheet" "~" (at 208.28 53.34 0) (effects (font (size 1.27 1.27)) hide)) (pin "1"))
 (symbol (lib_id "power:GND") (at 210.82 55.88 270) (unit 1) (in_bom no) (on_board no) (dnp no)
  (property "Reference" "#PWR19" (at 210.82 62.23 0) (effects (font (size 1.27 1.27)) hide))
  (property "Value" "GND" (at 205.74 56.28 0) (effects (font (size 1.27 1.27))))
  (property "Footprint" "" (at 210.82 55.88 0) (effects (font (size 1.27 1.27)) hide))
  (property "Datasheet" "~" (at 210.82 55.88 0) (effects (font (size 1.27 1.27)) hide)) (pin "1"))
 (symbol (lib_id "Switch:SW_Push") (at 215.9 91.44 0) (unit 1) (in_bom yes) (on_board yes) (dnp no)
  (property "Reference" "SW1" (at 215.9 87.63 0) (effects (font (size 1.27 1.27))))
  (property "Value" "MODE" (at 215.9 93.98 0) (effects (font (size 1.27 1.27))))
  (property "Footprint" "" (at 215.9 91.44 0) (effects (font (size 1.27 1.27)) hide))
  (property "Datasheet" "~" (at 215.9 91.44 0) (effects (font (size 1.27 1.27)) hide)) (pin "1") (pin "2"))
 (symbol (lib_id "power:GND") (at 226.06 91.44 0) (unit 1) (in_bom no) (on_board no) (dnp no)
  (property "Reference" "#PWR20" (at 226.06 97.79 0) (effects (font (size 1.27 1.27)) hide))
  (property "Value" "GND" (at 226.06 95.25 0) (effects (font (size 1.27 1.27))))
  (property "Footprint" "" (at 226.06 91.44 0) (effects (font (size 1.27 1.27)) hide))
  (property "Datasheet" "~" (at 226.06 91.44 0) (effects (font (size 1.27 1.27)) hide)) (pin "1"))
 (symbol (lib_id "Switch:SW_Push") (at 215.9 104.14 0) (unit 1) (in_bom yes) (on_board yes) (dnp no)
  (property "Reference" "SW2" (at 215.9 100.33 0) (effects (font (size 1.27 1.27))))
  (property "Value" "LISTEN" (at 215.9 106.68 0) (effects (font (size 1.27 1.27))))
  (property "Footprint" "" (at 215.9 104.14 0) (effects (font (size 1.27 1.27)) hide))
  (property "Datasheet" "~" (at 215.9 104.14 0) (effects (font (size 1.27 1.27)) hide)) (pin "1") (pin "2"))
 (symbol (lib_id "power:GND") (at 226.06 104.14 0) (unit 1) (in_bom no) (on_board no) (dnp no)
  (property "Reference" "#PWR21" (at 226.06 110.49 0) (effects (font (size 1.27 1.27)) hide))
  (property "Value" "GND" (at 226.06 107.95 0) (effects (font (size 1.27 1.27))))
  (property "Footprint" "" (at 226.06 104.14 0) (effects (font (size 1.27 1.27)) hide))
  (property "Datasheet" "~" (at 226.06 104.14 0) (effects (font (size 1.27 1.27)) hide)) (pin "1"))
 (sheet_instances (path "" (page "1"))))
